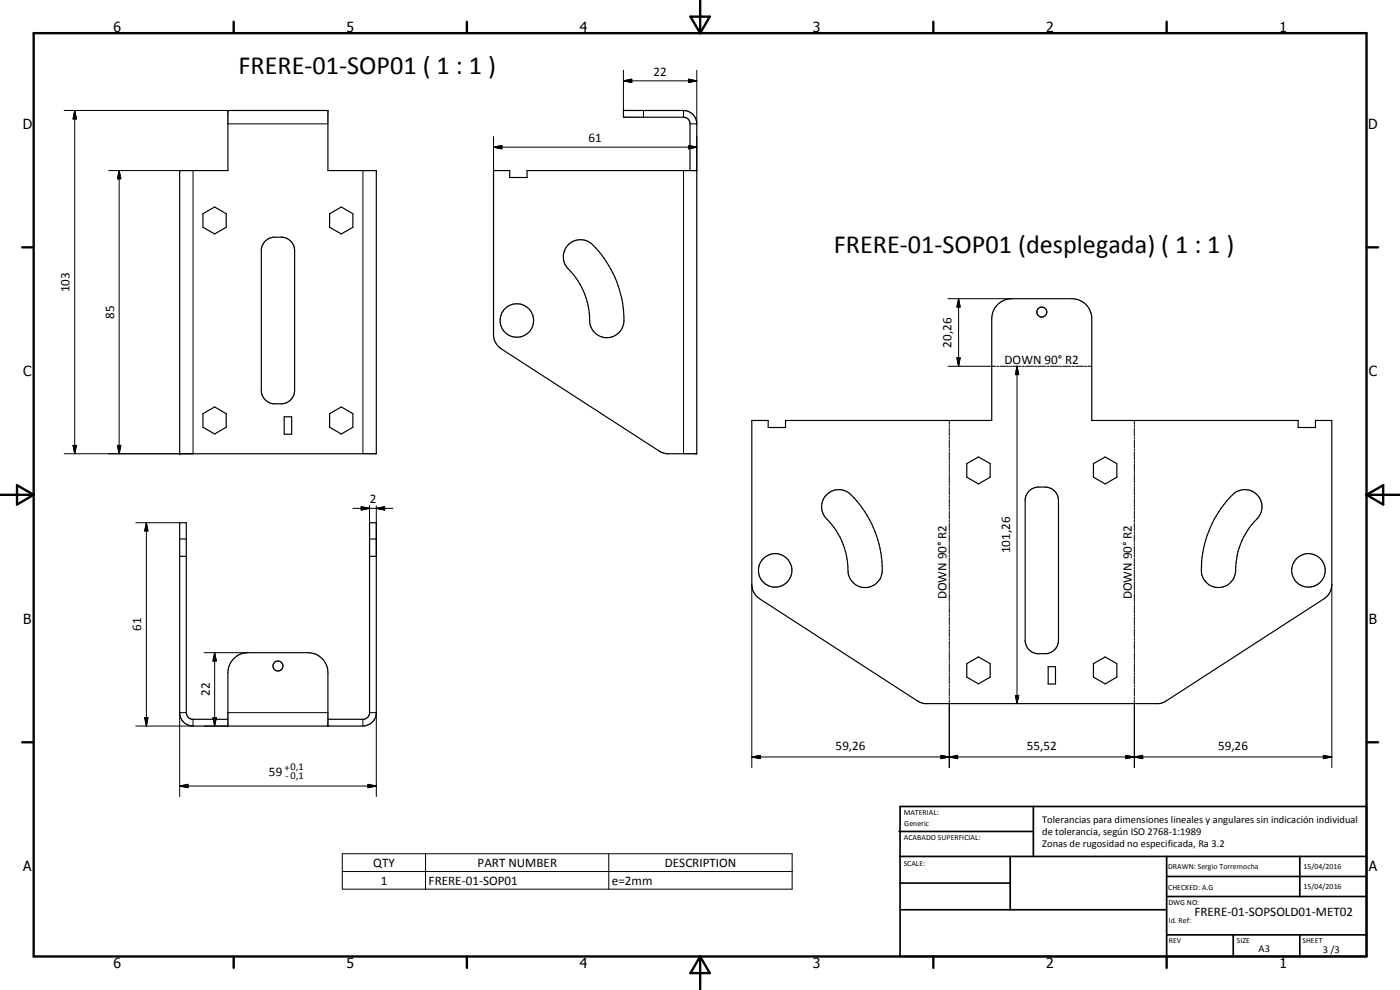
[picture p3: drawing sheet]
<svg xmlns="http://www.w3.org/2000/svg" width="420mm" height="297mm" viewBox="0 0 420 297" stroke-linecap="round" stroke-linejoin="round" font-family="sans-serif">
<g fill="none" stroke="#000" stroke-width=".35">
<path d="M68.4 33.1h30v18.1h14.5v84.9h-59v-84.9h14.5zM207.1 51.2v-14.4l-.7-1.2-1-.4h-18.3v-2.1h18a4 4 0 0 1 4 4.1v98.9h-9l-1.8-.5-47.9-31a5.2 5.2 0 0 1-2.3-4.1v-49.3h4.9v2.1h5.2v-2.1h50.9M60.9 64.1l3.5-2 3.5 2v4.1l-3.5 2-3.5-2zM79.4 72.5l1.6-1.1a7.7 7.7 0 0 1 4.8 0 4.1 4.1 0 0 1 2.6 3.8v41.9a4.1 4.1 0 0 1-3.5 4.1h-3a4.2 4.2 0 0 1-3.5-3.6v-42.9l.3-1zM98.9 64.1l3.5-2 3.5 2v4.1l-3.5 2-3.5-2zM170.4 73.6a5.3 5.3 0 0 1 8.4 .8 31.5 31.5 0 0 1 8.3 22.9 5.2 5.2 0 0 1-6.2 3.9 5.2 5.2 0 0 1-4-6.2 23.1 23.1 0 0 0-7-15.2 5.2 5.2 0 0 1 .5-6.2zM60.9 124.1l3.5-2 3.5 2v4.1l-3.5 2-3.5-2zM85.3 125.1h2.2v5.2h-2.2zM98.9 124.1l3.5-2 3.5 2v4.1l-3.5 2-3.5-2zM225.6 126.2h4.9v2.1h5.2v-2.1h61.9v-30.6a6 6 0 0 1 6-6h18a6 6 0 0 1 6 6v30.6h62v2.1h5.2v-2.1h4.9v49.2a5.2 5.2 0 0 1-2.3 4.2l-47.5 30.8-1.3 .5-.9 .2h-70.6l-1.7-.7-47.5-30.8a5.2 5.2 0 0 1-2.3-4.2zM290.1 139.1l3.6-2 3.5 2v4.1l-3.5 2-3.6-2zM328.2 139.1l3.5-2 3.5 2v4.1l-3.5 2-3.5-2z"/>
<path d="M247.9 148.6a5.3 5.3 0 0 1 8.4 .8 31.8 31.8 0 0 1 8.4 22.9 5.2 5.2 0 0 1-6.2 3.9 5.2 5.2 0 0 1-4-6.2 22.6 22.6 0 0 0-7.1-15.2 5.1 5.1 0 0 1 .5-6.2zM308.7 147.5l1.1-.9a8.5 8.5 0 0 1 4.8-.3 4 4 0 0 1 3.1 3.9v42a4 4 0 0 1-3.6 3.9h-2.9a4.2 4.2 0 0 1-3.5-3.5v-43l.2-.9zM369 149.4a5.2 5.2 0 0 1 7.4-1.6 5.2 5.2 0 0 1 1.2 7.5 22.9 22.9 0 0 0-6.9 17 5.1 5.1 0 0 1-5.6 4 5.1 5.1 0 0 1-4.6-5.1 32.5 32.5 0 0 1 8.5-21.8zM53.9 161.7h2M53.9 166.9h2M110.9 161.7h2M110.9 166.9h2M290.1 199.1l3.6-2 3.5 2v4.1l-3.5 2-3.6-2zM328.2 199.1l3.5-2 3.5 2v4.1l-3.5 2-3.5-2zM68.4 215.8h-10.8a1.98 1.98 0 0 1-1.7-2v-57h-2v57.5a4.2 4.2 0 0 0 4 3.5h51a4 4 0 0 0 4-4v-57h-2v57.4l-.5 .9-1.1 .7h-10.9M68.4 217.8v-16a6.1 6.1 0 0 1 6-6h18a6 6 0 0 1 6 6v16M314.6 200h2.2v5.2h-2.2z"/>
<circle cx="155.1" cy="96.2" r="5"/>
<circle cx="312.7" cy="93.6" r="1.5"/>
<circle cx="232.7" cy="171.2" r="5"/>
<circle cx="392.7" cy="171.1" r="5"/>
<circle cx="83.4" cy="199.8" r="1.51"/>
</g>
<g fill="none" stroke="#000" stroke-width=".3">
<path d="M19.3 33.1h49.1M22.4 33.1l.5 2.6h-1zM22.4 33.1v103M68.4 37.2h30M187.1 24.3l2.5-.6v1.1zM187.1 24.3h22M187.1 21.1v12M193.1 33.1v2.1M205.1 33.1v2.1M206.6 23.7l2.5 .6-2.5 .5zM209.1 21.1v16.1h-2M32.6 51.2h21.3"/>
<path d="M35.8 51.2l.5 2.4h-1zM35.8 51.2v84.9M57.9 51.2v84.9h-38.6M108.9 51.2v84.9M148.1 44.2l2.5-.6v1.1zM148.1 44.2h61M148.1 41v10.2M205.1 51.2v84.9M206.6 43.6l2.5 .6-2.5 .5zM209.1 41v10.2M284.5 89.6h19.1M287.7 89.6l.5 2.5h-1z"/>
<path d="M287.7 89.6v20.3M284.5 109.9h14.4M287.2 107.4h1l-.5 2.5zM299.2 109.9h.6M300.2 109.9h2.5M303 109.9h.6M303.9 109.9h2.5M305.2 109.9l.5 2.5h-1zM305.2 109.9v101.2M306.7 109.9h.7M307.7 109.9h2.5M310.5 109.9h.6"/>
<path d="M311.4 109.9h2.5M314.2 109.9h.7M315.2 109.9h2.5M318 109.9h.6M318.9 109.9h2.5M321.7 109.9h.7M322.7 109.9h2.5M325.4 109.9h.7M326.4 109.9h1.2M21.9 133.6h1l-.5 2.5zM35.3 133.6h1l-.5 2.5zM284.9 126.2v1.1"/>
<path d="M284.9 127.6v.6M284.9 128.5v2.4M284.9 131.2v.5M284.9 132v2.4M284.9 134.7v.6M284.9 135.6v2.4M284.9 138.2v.7M284.9 139.1v2.4M340.4 126.2v1.1M340.4 127.6v.6M340.4 128.5v2.4M340.4 131.2v.5"/>
<path d="M340.4 132v2.4M340.4 134.7v.6M340.4 135.6v2.4M340.4 138.2v.7M340.4 139.1v2.4M40.8 156.8h13.1M43.9 156.8l.5 2.5h-1zM43.9 156.8v61M105.9 152.5h12M108.4 152l2.5 .5-2.5 .5zM110.9 151.8v15.1M112.9 152.5l2.5-.5v1z"/>
<path d="M112.9 151.8v15.1M284.9 141.8v.6M284.9 142.7v2.3M284.9 145.3v.6M284.9 146.2v2.4M284.9 148.9v.6M284.9 149.8v2.3M284.9 152.4v.6M284.9 153.3v2.4M284.9 156v.5M284.9 156.8v2.4M284.9 159.5v.6"/>
<path d="M340.4 141.8v.6M340.4 142.7v2.3M340.4 145.3v.6M340.4 146.2v2.4M340.4 148.9v.6M340.4 149.8v2.3M340.4 152.4v.6M340.4 153.3v2.4M340.4 156v.5M340.4 156.8v2.4M340.4 159.5v.6M225.6 175.4v54.9"/>
<path d="M284.9 160.4v2.3M284.9 163.1v.5M284.9 163.9v2.4M284.9 166.6v.6M284.9 167.5v2.3M284.9 170.1v.6M284.9 171v2.4M284.9 173.7v.5M284.9 174.5v2.4M284.9 177.2v.6M284.9 178.1v2.4M340.4 160.4v2.3"/>
<path d="M340.4 163.1v.5M340.4 163.9v2.4M340.4 166.6v.6M340.4 167.5v2.3M340.4 170.1v.6M340.4 171v2.4M340.4 173.7v.5M340.4 174.5v2.4M340.4 177.2v.6M340.4 178.1v2.4M399.7 175.4v54.9M61.2 195.8h13.2"/>
<path d="M64.4 195.8l.5 2.5h-1zM64.4 195.8v22M284.9 180.8v.6M284.9 181.7v2.3M284.9 184.3v.6M284.9 185.2v2.3M284.9 187.8v.6M284.9 188.7v2.4M284.9 191.4v.5M284.9 192.3v2.3M284.9 194.9v.6M284.9 195.8v2.4"/>
<path d="M284.9 198.5v.6M284.9 199.3v2.4M340.4 180.8v.6M340.4 181.7v2.3M340.4 184.3v.6M340.4 185.2v2.3M340.4 187.8v.6M340.4 188.7v2.4M340.4 191.4v.5M340.4 192.3v2.3M340.4 194.9v.6M340.4 195.8v2.4"/>
<path d="M340.4 198.5v.6M340.4 199.3v2.4M43.4 215.3h1l-.5 2.5zM55.9 213.8h-2v25.2M57.9 215.8v2h-17.1M61.2 217.8h7.2M63.9 215.3h1l-.5 2.5zM68.4 213.8h30M108.9 215.8v2M110.9 213.8h2v25.2M284.9 202v.6M284.9 202.9v2.3"/>
<path d="M284.9 205.5v.6M284.9 206.4v2.4M284.9 209.1v.6M284.9 210v20.3M304.7 208.7h1l-.5 2.4zM340.4 202v.6M340.4 202.9v2.3M340.4 205.5v.6M340.4 206.4v2.4M340.4 209.1v.6M340.4 210v20.3M53.9 235.8l2.5-.5v1z"/>
<path d="M53.9 235.8h59M110.4 235.3l2.5 .5-2.5 .5zM225.6 227.1l2.5-.4v.9zM225.6 227.1h174.1M282.4 226.7l2.5 .4-2.5 .5zM284.9 227.1l2.5-.4v.9zM337.9 226.7l2.5 .4-2.5 .5zM340.4 227.1l2.5-.4v.9zM397.2 226.7l2.5 .4-2.5 .5zM102.7 256.2h135v10.6h-135zM127.7 256.2v10.6M182.7 256.2v10.6"/>
<path d="M102.7 261.5h135"/>
</g>
<g fill="#000">
<circle cx="53.9" cy="51.2" r=".18"/>
<circle cx="53.9" cy="136.1" r=".18"/>
</g>
<g fill="none" stroke="#000" stroke-width=".71">
<path d="M10.1 9.9h400v277.1h-400zM70.1 6.5v3.4M140.1 6.5v3.4M207.2 5h5.8l-2.9 4.9zM210.1 0v9.9M280.1 6.5v3.4M350.1 6.5v3.4M6.7 74.2h3.4M410.1 74.2h3.5M.1 148.5h10M5.1 145.6l5 2.9-5 2.9zM410.1 148.5h10"/>
<path d="M410.1 148.5l5-2.9v5.8zM6.7 222.7h3.4M410.1 222.7h3.5M70.1 287v3.4M140.1 287v3.4M210.1 287v10M210.1 287l2.9 5h-5.8zM280.1 287v3.4M350.1 287v3.4"/>
</g>
<g fill="none" stroke="#000" stroke-width=".51">
<path d="M269.8 249.5h40.3M270.1 242h140v45h-140zM270.1 257h140M303.2 257v16M310.1 242v15M350.1 257v30M390.1 257v12M270.1 265h33.1M270.1 273h80M350.1 269h60M350.1 263h60M350.1 280.5h60"/>
<path d="M370.1 280.5v6.5M390.1 280.5v6.5"/>
</g>
<g fill="#000">
<path d="M22.4 33.1l.5 2.6h-1zM187.1 24.3l2.5-.6v1.1zM206.6 23.7l2.5 .6-2.5 .5zM35.8 51.2l.5 2.4h-1zM148.1 44.2l2.5-.6v1.1zM206.6 43.6l2.5 .6-2.5 .5zM287.7 89.6l.5 2.5h-1zM287.2 107.4h1l-.5 2.5zM305.2 109.9l.5 2.5h-1zM21.9 133.6h1l-.5 2.5zM35.3 133.6h1l-.5 2.5zM43.9 156.8l.5 2.5h-1z"/>
<path d="M108.4 152l2.5 .5-2.5 .5zM112.9 152.5l2.5-.5v1zM64.4 195.8l.5 2.5h-1zM43.4 215.3h1l-.5 2.5zM63.9 215.3h1l-.5 2.5zM304.7 208.7h1l-.5 2.4zM53.9 235.8l2.5-.5v1zM110.4 235.3l2.5 .5-2.5 .5zM225.6 227.1l2.5-.4v.9zM282.4 226.7l2.5 .4-2.5 .5zM284.9 227.1l2.5-.4v.9zM337.9 226.7l2.5 .4-2.5 .5z"/>
<path d="M340.4 227.1l2.5-.4v.9zM397.2 226.7l2.5 .4-2.5 .5z"/>
</g>
<g font-size="7.9">
<text x="71.5" y="22.4">FRERE-01-SOP01 ( 1 : 1 )</text>
<text x="250.2" y="76">FRERE-01-SOP01 (desplegada) ( 1 : 1 )</text>
</g>
<g font-size="4.2">
<text x="34" y="9.6">6</text>
<text x="104" y="9.6">5</text>
<text x="174" y="9.6">4</text>
<text x="244" y="9.6">3</text>
<text x="314" y="9.6">2</text>
<text x="384" y="9.6">1</text>
<text x="6.8" y="38.7">D</text>
<text x="410.6" y="38.7">D</text>
<text x="7" y="112.9">C</text>
<text x="410.8" y="112.9">C</text>
<text x="7" y="187.1">B</text>
<text x="410.8" y="187.1">B</text>
<text x="7" y="261.4">A</text>
<text x="410.8" y="261.4">A</text>
<text x="34" y="290.4">6</text>
<text x="104" y="290.4">5</text>
<text x="174" y="290.4">4</text>
<text x="244" y="290.4">3</text>
<text x="314" y="290.4">2</text>
<text x="384" y="290.4">1</text>
</g>
<g font-size="3.9">
<text x="196.2" y="22.8">22</text>
<text x="176.6" y="42.6">61</text>
<text x="20.9" y="87.7" transform="rotate(-90 20.9 87.7)">103</text>
<text x="34.2" y="95.7" transform="rotate(-90 34.2 95.7)">85</text>
<text x="285.6" y="104.3" transform="rotate(-90 285.6 104.3)">20,26</text>
<text x="301.5" y="109.1">DOWN 90° R2</text>
<text x="110.9" y="151">2</text>
<text x="303.1" y="166" transform="rotate(-90 303.1 166)">101,26</text>
<text x="284.1" y="179.8" transform="rotate(-90 284.1 179.8)">DOWN 90° R2</text>
<text x="339.6" y="179.8" transform="rotate(-90 339.6 179.8)">DOWN 90° R2</text>
<text x="42.4" y="189.4" transform="rotate(-90 42.4 189.4)">61</text>
<text x="62.9" y="208.8" transform="rotate(-90 62.9 208.8)">22</text>
<text x="250.8" y="225.1">59,26</text>
<text x="308.2" y="225.1">55,52</text>
<text x="365.6" y="225.1">59,26</text>
<text x="80.7" y="233">59</text>
<text x="112" y="260.1">QTY</text>
<text x="143.3" y="260.1">PART NUMBER</text>
<text x="199.5" y="260.1">DESCRIPTION</text>
<text x="114.2" y="265.4">1</text>
<text x="128.6" y="265.4">FRERE-01-SOP01</text>
<text x="183.6" y="265.4">e=2mm</text>
<text x="358.5" y="275">FRERE-01-SOPSOLD01-MET02</text>
</g>
<g font-size="3.1">
<text x="85.4" y="231.2">+0,1</text>
<text x="85.7" y="233.8">-0,1</text>
<text x="312.7" y="246.8">Tolerancias para dimensiones lineales y angulares sin indicación individual</text>
<text x="312.7" y="250.4">de tolerancia, según ISO 2768-1:1989</text>
<text x="312.7" y="254">Zonas de rugosidad no especificada, Ra 3.2</text>
<text x="377.7" y="285.6">A3</text>
<text x="397" y="285.9">3 /3</text>
</g>
<g font-size="2.4">
<text x="271.2" y="244.4">MATERIAL:</text>
<text x="271.3" y="252">ACABADO SUPERFICIAL:</text>
<text x="271.4" y="247.9">Generic</text>
<text x="271.2" y="259.7">SCALE:</text>
<text x="350.6" y="260.8">DRAWN: Sergio Torremocha</text>
<text x="391.2" y="260.6">15/04/2016</text>
<text x="350.6" y="267">CHECKED: A.G</text>
<text x="391.2" y="266.7">15/04/2016</text>
<text x="350.6" y="271.4">DWG NO:</text>
<text x="350.8" y="276.9">Id. Ref:</text>
<text x="350.8" y="282.8">REV</text>
<text x="371.2" y="282.9">SIZE</text>
<text x="390.9" y="282.9">SHEET</text>
</g>
</svg>
